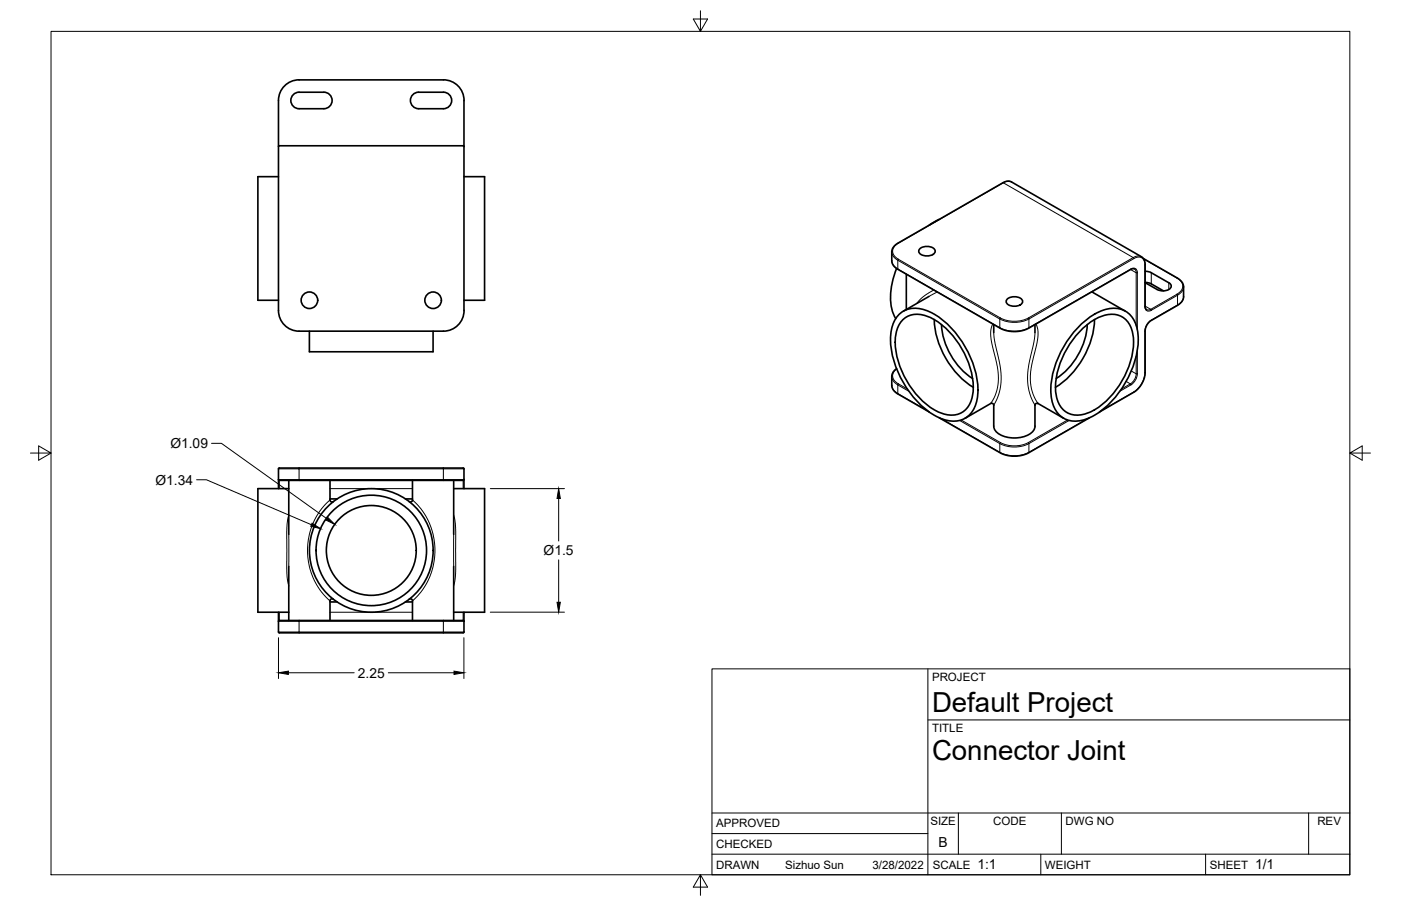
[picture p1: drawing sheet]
<svg xmlns="http://www.w3.org/2000/svg" width="432mm" height="279mm" viewBox="0 0 432 279" stroke-linecap="round" stroke-linejoin="round" font-family="sans-serif">
<!-- layer: Visible -->
<g fill="none" stroke="#000" stroke-width=".51">
<path d="M90.2 29.4a2.55 2.55 0 0 1 2-1h7.6a2.55 2.55 0 0 1 2.6 2.6 2.55 2.55 0 0 1-2.6 2.5h-7.6a2.55 2.55 0 0 1-2.3-1.4 2.55 2.55 0 0 1 .3-2.7zM92.2 24.6h44.5M92.2 24.6a6.4 6.4 0 0 0-6.4 6.4v64.8a6.4 6.4 0 0 0 6.4 6.3h44.5a6.3 6.3 0 0 0 6.3-6.3v-64.8a6.3 6.3 0 0 0-6.3-6.4M127.1 29.4a2.44 2.44 0 0 1 1.9-1h7.7a2.55 2.55 0 0 1 2.5 2.6 2.55 2.55 0 0 1-2.5 2.5h-7.7a2.55 2.55 0 0 1-2.3-1.4 2.55 2.55 0 0 1 .4-2.7zM85.8 45.2l.3-.3 56.6 .1 .3 .2M85.8 54.5h-6.3v38.1h6.3M143 54.5h6.4v38.1h-6.4M283.5 76.7a3.5 3.5 0 0 1 4.7 .4 1.59 1.59 0 0 1-1.9 1.8h-1.2a1.46 1.46 0 0 1-1.5-.6 1.46 1.46 0 0 1-.1-1.6zM289.5 67.7l-3.1 1.7M352.4 79.7l11.4 6.8 .9 1.5v4l-.4 1-.9 .9-8.8 5.1-1.2 1.5-.5 1.5v13.5l-.5 1.8-.9 1.8-1.8 1.7-10.8 6.3M276.3 82.8a19 19 0 0 0-.7 14.6l.5 .9M277.1 97a8 8 0 0 1 9.4-.9 29.3 29.3 0 0 1 14.9 22.6 10.7 10.7 0 0 1-3.5 10 9.2 9.2 0 0 1-10-.6 29.7 29.7 0 0 1-13.4-23.4 10.7 10.7 0 0 1 2.6-7.7z"/>
<path d="M278.5 98.4a7.9 7.9 0 0 1 9.4 .2 26.2 26.2 0 0 1 12 22.4 6.9 6.9 0 0 1-6.7 7 15.9 15.9 0 0 1-11-6.6 25.4 25.4 0 0 1-6.2-17.4 8.6 8.6 0 0 1 2.5-5.6zM279.3 84.6v10.8M286.3 91.4l-7.9 4.6M288 98.5a26.6 26.6 0 0 0 12 20.9M310.4 92.2a3.5 3.5 0 0 1 4.7 .4 1.59 1.59 0 0 1-1.8 1.8h-1.3a1.46 1.46 0 0 1-1.5-.6 1.46 1.46 0 0 1-.1-1.6zM336.5 90l10.3 6M337.3 98.5a26.6 26.6 0 0 1-12 20.9M349.7 83l-1.2 .1-31.5 18.2-2.5 .8-2.6 .1-1.9-.3-1.6-.6-31.9-18.3-.9-.8-.6-1-.2-3.6 .6-1.4 1.2-1.2 32.6-18.7 1-.4h.9l41 23.5 .6 .8 .2 1v13.2l.2 .7 .3 .4M352.9 87.1l1.6 .3 4.1 2.3M352.9 83.7l1.6 .2 5.8 3.3a1.21 1.21 0 0 1 .7 1.4 1.21 1.21 0 0 1-1.3 .9l-1.3 .2-1.2-.2-4.3-2.3M95.4 102.1v6.4h38.1v-6.4M276.3 113.7l-1 .9-.4 1.2v3.3l.5 1.3 1.1 1 9.9 5.7"/>
<path d="M290.2 100.1a21.7 21.7 0 0 0 9.6 16.6M306.3 100.1v2.4M319 100.1v2.4M332.4 100.8a17.2 17.2 0 0 1 10.5-5.7 7.2 7.2 0 0 1 7.6 6.4 26.6 26.6 0 0 1-6 20.1 19.4 19.4 0 0 1-12.7 8.3 7.2 7.2 0 0 1-7.6-6.5 26.6 26.6 0 0 1 6-20zM332.7 102.3a15.3 15.3 0 0 1 9.9-5.4 6.4 6.4 0 0 1 6.5 5.6 24 24 0 0 1-6 18.9 16.7 16.7 0 0 1-11.1 6.6 6.4 6.4 0 0 1-6.4-5.6 24 24 0 0 1 6-18.9zM335.1 100.1a21.7 21.7 0 0 1-9.6 16.6M289.5 128.8l19.2 11.1 1.4 .5 1.9 .3 2.6-.2 2-.6 19.2-11.1M297.5 129l7.9-4.6h.4l.5 .5v6.5a3.9 3.9 0 0 0 3.1 3.2 8.7 8.7 0 0 0 9.2-1.9l.4-1.3v-6.5l.4-.5h.5l7.9 4.6M85.8 147.9a.91 .91 0 0 0 1.2 .2h55.8l.2-.2M85.8 147.9v2.8M85.8 144.6l.3-.3h56.6l.3 .3M85.8 144.6v3.3"/>
<path d="M89 150.7h-9.5v38.1h9.5M89 148.1v16.7M101.7 148.1v6.1l.4 .5h.6M101.7 153.9h2.2M124.9 153.9h2.2M127.1 148.1v6.1l-.3 .5h-.7M139.8 150.7h9.6v38.1h-9.6M139.8 148.1v16.7M143 144.6v6.1M89 174.7v16.6M139.8 174.7v16.6M85.8 191.6v3.3a.91 .91 0 0 0 1.2 .3h55.7l.3-.3v-3.3"/>
<path d="M85.8 188.8v2.8M85.8 191.6l.3-.3h56.6l.3 .3M101.7 185.6h2.2M102.7 184.8l-.6-.1-.4 .6v6M124.9 185.6h2.2M126.1 184.8l.7-.1 .3 .6v6M143 188.8v2.8"/>
<circle cx="95.4" cy="92.6" r="2.55"/>
<circle cx="133.5" cy="92.6" r="2.55"/>
<circle cx="114.4" cy="169.7" r="19.1"/>
<circle cx="114.4" cy="169.7" r="13.9"/>
<circle cx="114.4" cy="169.7" r="17"/>
</g>
<!-- layer: Visible Narrow -->
<g fill="none" stroke="#000" stroke-width=".31">
<path d="M311.8 56.1a3.2 3.2 0 0 0-2.7 .2M274.8 77.7l.5 1.4 1.4 1.2M276.8 75h.1M276.9 75a2.61 2.61 0 0 0-1.8 2.5 2.61 2.61 0 0 0 1.8 2.4l-.2 .4M276.9 75l32.3-18.6 40.1 23M276.9 80l31.4 18.1M349.3 79.4l-32.3 18.7 .1 .3M349.3 79.4l.2 .4-32.4 18.6v2.7l31.5-18.1M349.5 79.7a2.08 2.08 0 0 1 2.4-.2 2.08 2.08 0 0 1 1 2.2M351.8 79.2l-1.1-.3-1.4 .5M352.5 79.9l10.3 5.9M274.8 80.4l.5 1.4 1.4 1.2"/>
<path d="M276.7 80.3l31.4 18.1v2.7M276.7 80.3v2.7M276.7 83l31.4 18.1M276.7 83l.1 .1M287.8 89.4l-3.4 2.2-1.8 2M288.9 90l-2.6 1.4M306 99.9l-.6 1.9v1.9l2 9.4 .3 3.8-.2 2.5-.5 1.8-1.6 3.2M308.1 98.4a10 10 0 0 0 9 0M308.3 98.1a9.6 9.6 0 0 0 8.7 0M308.4 98.1l-.2 .3M319.3 99.9l.6 1.8v2.5l-2.1 9.4-.2 3.8 .7 3.9 1.6 3.1M348.4 83.1l1.8 1"/>
<path d="M348.6 83a1.21 1.21 0 0 1 1.4-.2 1.21 1.21 0 0 1 .5 1.3v17.7M348.6 83l-.1 .1M349.7 82.9l.4 .5 .1 .7M350.2 84.1h.3M350.2 84.1v16.3M352.9 94.5a1.21 1.21 0 0 0 .5 1.3 1.21 1.21 0 0 0 1.4-.1M352.9 94.4l1.8 1M353 81.6l-.1 13M353 94.4l-.1 .1M354.7 95.4l.2 .3M354.7 95.4l-.7 .2-.6-.1M354.8 84.1v3.4"/>
<path d="M354.8 98.7l-1.2 1.2-.7 1.7v13.4M354.9 98.7l-.1 .1M360.2 87.2v2.1M362.8 90.7l-8.1 4.7M362.8 85.8a2.61 2.61 0 0 1 1.7 2.4 2.61 2.61 0 0 1-1.7 2.5l.1 .3 1.1-.7 .6-.9 .2-1M362.9 85.7l-.1 .1M362.9 94.1v-3.1l-8.1 4.7M362.9 94.1l-8.1 4.6M362.9 94.1v.1M364.8 91.5l-.5 1.4-1.4 1.2M274.8 118.8l.5 1.4 1.4 1.2M274.8 116.1l.5 1.4 1.4 1.2"/>
<path d="M276.4 113.8a2.54 2.54 0 0 0-1.3 2.4 2.54 2.54 0 0 0 1.8 2.2M276.9 118.4l2.8 1.6M276.9 118.4l-.2 .3M306.3 102.5l.4 3.7 1.6 6.7 .3 3.1-.5 4.5-.8 2.5-1 2M308.1 101.1a10 10 0 0 0 9 0v.1M308.2 101.1v.1M319 102.5l-.3 3-1.6 7.1-.4 3.6 .2 2.9 .4 2 1.7 3.9M347.1 117.6l1.3 .8M348.4 118.4l-2.8 1.6M348.4 118.4l.2 .3-3.5 2M348.7 114.4l1.5 .9M350.2 115.3h.3"/>
<path d="M350.2 109.8v5.5M350.2 115.3l-.5 1.7-1.3 1.4M350.5 108v7.3M350.5 115.3l-.2 1.1-.5 1.1-1.2 1.2M352.9 114.9a7.6 7.6 0 0 1-3.4 6M353 114.9l-.1 .1M353 102l-.1 .1M276.7 121.4l9.2 5.3M276.7 121.4l.1 .1M280.1 120.7l-3.4-2v2.7M290 129.1l18.1 10.4M295.8 129.7l12.3 7.1"/>
<path d="M296.2 129.5l12.1 7M308.1 136.8v2.7M308.1 139.5a10 10 0 0 0 9 0M308.1 136.8a10 10 0 0 0 9 0M308.2 139.5v.1M308.3 136.5a9.6 9.6 0 0 0 8.7 0M308.4 136.5l-.2 .3M317.1 136.8v2.7M317.1 139.5v.1M329 129.5l-12 7 .1 .3M329.5 129.7l-12.4 7.1M335.2 129.1l-18.1 10.4"/>
<path d="M349.5 120.9l-.1 .1M349.5 120.9l-10.1 5.8M85.8 147.9h6.4M85.8 144.6h6.4v3.3M86.1 148.1v2.6M89 158.8l-.5 2.7-.1 2.3v12.5l.6 4.4M92.2 147.9v.2M92.2 144.6h44.5v3.3M92.2 147.9h44.5M92.2 144.3v.3M101.7 154.2l-2.6 2.6-2.3 3.9-1.4 4.1-.6 4.3 .3 4.3 1.4 4.8 2.2 3.9 3 3.2M101.7 150.7h25.4"/>
<path d="M127.1 154.2l2.6 2.6 2.3 3.8 1.5 4.2 .5 4.3-.3 4.3-1.4 4.8-2.2 3.9-3 3.2M136.7 147.9v.2M136.7 147.9h6.3M136.7 144.3v.3h6.3M139.8 158.8l.6 2.8 .1 2.4-.1 12.3-.6 4.4M142.7 148.1v2.6M89 164.8v9.9M139.8 164.8v9.9M85.8 194.9h6.4M85.8 191.6h6.4v3.3M86.1 188.8v2.5M92.2 194.9h44.5v.3"/>
<path d="M92.2 191.6h44.5v3.3h6.3M92.2 191.3v.3M92.2 194.9v.3M101.7 188.8h25.4M136.7 191.3v.3h6.3M142.7 188.8v2.5"/>
</g>
<!-- layer: Border -->
<path d="M15.7 9.7h400.3v260.1h-400.3zM215.9 3.3v6.4l-2.2-3.8h4.4l-2.2 3.8M9.4 139.7h6.3l-3.8-2.2v4.4l3.8-2.2M416 139.7l3.8 2.2v-4.4l-3.8 2.2h6.4M215.9 269.8l2.2 3.8h-4.4l2.2-3.8v6.3" fill="none" stroke="#000" stroke-width=".31"/>
<!-- layer: Titleblock -->
<path d="M219.4 206.3h196.6v63.5h-196.6zM286 206.3v63.5M286 222h130M219.4 257.1h66.6M219.4 250.7h196.6M295.4 250.7v12.7M327.1 250.7v12.7M403.3 250.7v12.7M219.4 263.4h196.6M320.8 263.4v6.4M371.6 263.4v6.4" fill="none" stroke="#000" stroke-width=".31"/>
<!-- layer: FD_Dimensions -->
<path d="M65.2 136.7h3l32.5 23.2M60.6 148h3l32.4 13.8M151.1 150.7h22.9M172.2 153.7v13.1M172.2 172.7v13M85.8 196.7v12.6M143 196.7v12.6M151.1 188.8h22.9M88.9 207.5h20.3M119.7 207.5h20.2" fill="none" stroke="#000" stroke-width=".31"/>
<path d="M101 159.5l2.1 2.2-2.7-1.4zM172.2 150.7l.5 3h-1zM96.2 161.4l2.6 1.6-3-.7zM171.7 185.7h1l-.5 3.1zM85.8 207.5l3.1-.5v1zM139.9 207l3.1 .5-3.1 .5z" fill="#000" stroke="#000" stroke-width=".31"/>
<g font-size="8.5">
<text x="287.3" y="219.5">Default Project</text>
<text x="287.3" y="234.5">Connector Joint</text>
</g>
<g font-size="4.3">
<text x="52.5" y="138.2">Ø1.09</text>
<text x="47.9" y="149.4">Ø1.34</text>
<text x="167.6" y="171.2">Ø1.5</text>
<text x="110.3" y="209">2.25</text>
<text x="289.3" y="261.2">B</text>
<text x="301.2" y="268.1">1:1</text>
<text x="386.8" y="268.1">1/1</text>
</g>
<g font-size="3.5">
<text x="287.3" y="210.1">PROJECT</text>
<text x="287.3" y="225.8">TITLE</text>
<text x="220.7" y="255.2">APPROVED</text>
<text x="286.7" y="254.5">SIZE</text>
<text x="306.1" y="254.5">CODE</text>
<text x="328.4" y="254.5">DWG NO</text>
<text x="406" y="254.5">REV</text>
<text x="220.7" y="261.5">CHECKED</text>
<text x="220.7" y="267.9">DRAWN</text>
<text x="242" y="267.9">Sizhuo Sun</text>
<text x="268.9" y="267.9">3/28/2022</text>
<text x="287.5" y="267.9">SCALE</text>
<text x="322.1" y="267.9">WEIGHT</text>
<text x="372.9" y="267.9">SHEET</text>
</g>
</svg>
